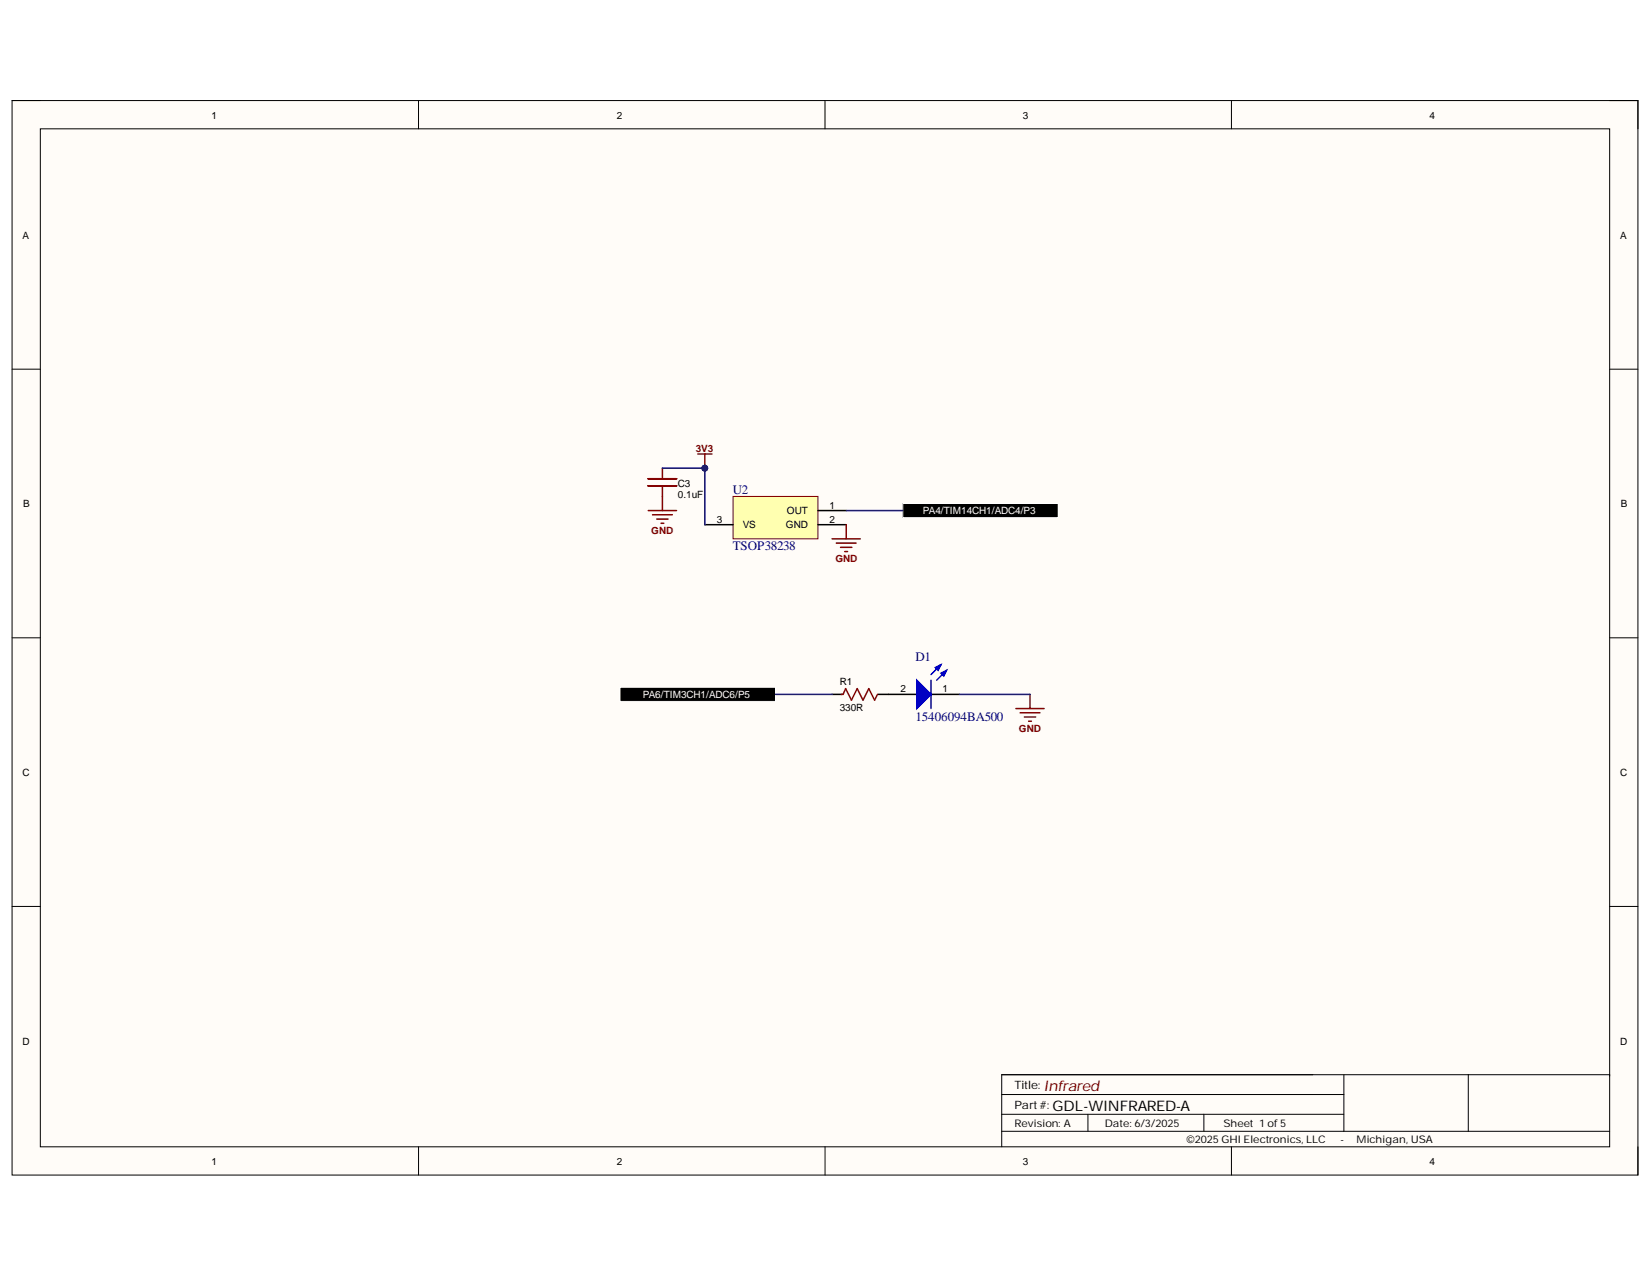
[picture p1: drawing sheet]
<svg xmlns="http://www.w3.org/2000/svg" width="279mm" height="216mm" viewBox="0 0 279 216" stroke-linecap="round" stroke-linejoin="round" font-family="sans-serif">
<path d="M2 17h275v181.7h-275z" fill-rule="evenodd" fill="#fffcf8"/>
<path d="M2 17h275v181.7h-275z" fill="none" stroke="#000" stroke-width=".17"/>
<path d="M6.8 21.8h265.4v172.1h-265.4z" fill-rule="evenodd" fill="#fffcf8"/>
<g fill="none" stroke="#000" stroke-width=".17">
<path d="M2 17h4.8M70.8 17v4.8M139.5 17v4.8M208.3 17v4.8M272.2 17h4.8v4.8M6.8 21.8h265.4v172.1h-265.4zM2 62.4h4.8M272.2 62.4h4.8M2 107.8h4.8M272.2 107.8h4.8M2 153.3h4.8M272.2 153.3h4.8"/>
<path d="M70.8 193.9v4.8M139.5 193.9v4.8M169.4 188.4h57.9M169.4 191.3h102.8M169.4 185.1h57.9M184 188.4v2.9M203.6 188.4v2.9M208.3 193.9v4.8M227.3 181.7v9.6M248.3 181.7v9.6M272.2 181.9v-.2h-102.8v12.2M277 193.9v4.8"/>
</g>
<path d="M118 76.8h2.4M119.2 76.8v2.3" fill="none" stroke="#800000" stroke-width=".25"/>
<circle cx="119.2" cy="79.2" r=".48" fill="#000080"/>
<circle cx="119.2" cy="79.2" r=".48" fill="none" stroke="#000080" stroke-width=".17"/>
<path d="M112 79.1v1.8M109.6 82.1h4.8M109.6 80.9h4.8M109.6 86.3h4.8M110.4 87h3.3M111.1 87.8h1.9M111.8 88.5h.5M112 82.1v4.2" fill="none" stroke="#800000" stroke-width=".25"/>
<g fill="#000">
<path d="M152.7 85.1h26.3v2.4h-26.3z" fill-rule="evenodd"/>
<path d="M104.9 116.2h26.3v2.4h-26.3z" fill-rule="evenodd"/>
</g>
<path d="M152.7 85.1h26.3v2.4h-26.3zM104.9 116.2h26.3v2.4h-26.3z" fill="none" stroke="#fff" stroke-width=".17"/>
<path d="M124 83.9h14.3v7.2h-14.3z" fill-rule="evenodd" fill="#ffffb0"/>
<path d="M124 83.9h14.3v7.2h-14.3z" fill="none" stroke="#800000" stroke-width=".17"/>
<path d="M119.2 88.7h4.8M138.3 86.3h4.8M138.3 88.7h4.8M150.3 117.4h4.8M157.5 117.4h4.7" fill="none" stroke="#000" stroke-width=".25"/>
<path d="M155.1 115l2.4 2.4-2.4 2.4z" fill="#00f"/>
<path d="M155.1 115l2.4 2.4-2.4 2.4zM159.1 112.4l-1.6 1.7M160.1 113.3l-1.7 1.7" fill="none" stroke="#00f" stroke-width=".25"/>
<path d="M159.1 113.8l1-.5-.5 1z" fill="#00f"/>
<path d="M159.1 113.8l1-.5-.5 1z" fill="none" stroke="#00f" stroke-width=".25"/>
<path d="M158.2 112.9l.9-.5-.4 .9z" fill="#00f"/>
<path d="M157.5 115v4.8M158.2 112.9l.9-.5-.4 .9z" fill="none" stroke="#00f" stroke-width=".25"/>
<path d="M140.7 117.4h1.7M148.5 117.4h1.8" fill="none" stroke="#000" stroke-width=".25"/>
<path d="M142.3 117.4h.3l.4-1 1 2 1-2 1 2 .9-2 1 2 .5-1" fill="none" stroke="#980000" stroke-width=".25"/>
<path d="M140.7 91.1h4.8M141.4 91.8h3.4M142.2 92.5h1.9M142.9 93.3h.5M143.1 88.7v2.4M171.8 119.8h4.8M174.2 117.4v2.4M172.5 120.5h3.4M173.2 121.2h2M174 121.9h.4" fill="none" stroke="#800000" stroke-width=".25"/>
<path d="M119.2 79.1v9.6" fill="none" stroke="#000080" stroke-width=".25"/>
<circle cx="119.2" cy="79.2" r=".48" fill="#000080"/>
<circle cx="119.2" cy="79.2" r=".48" fill="none" stroke="#000080" stroke-width=".17"/>
<path d="M112 79.1h7.2" fill="none" stroke="#000080" stroke-width=".25"/>
<circle cx="119.2" cy="79.2" r=".48" fill="#000080"/>
<circle cx="119.2" cy="79.2" r=".48" fill="none" stroke="#000080" stroke-width=".17"/>
<path d="M143.1 86.3h9.6M131.2 117.4h9.5M162.3 117.4h11.9" fill="none" stroke="#000080" stroke-width=".25"/>
<text font-size="2.5" fill="#800000" x="176.6" y="184.4">Infrared</text>
<text font-size="2.5" x="178" y="187.8">GDL-WINFRARED-A</text>
<g font-size="2.2" fill="#000080">
<text x="123.9" y="83.5">U2</text>
<text x="123.9" y="93">TSOP38238</text>
<text x="154.8" y="111.7">D1</text>
<text x="154.8" y="122">15406094BA500</text>
</g>
<g font-size="1.9">
<text x="171.6" y="184.1">Title:</text>
<text x="171.6" y="187.5">Part#:</text>
</g>
<g font-size="1.8">
<text x="171.6" y="190.5">Revision: A</text>
<text x="186.9" y="190.5">Date: 6/3/2025</text>
<text x="206.9" y="190.5">Sheet 1 of5</text>
<text x="200.7" y="193.3">©2025GHI Electronics, LLC</text>
<text x="226.7" y="193.3">-</text>
<text x="229.4" y="193.3">Michigan, USA</text>
</g>
<g font-size="1.7">
<text x="35.8" y="20">1</text>
<text x="104.3" y="20">2</text>
<text x="173" y="20">3</text>
<text x="241.8" y="20">4</text>
<text x="3.8" y="40.3">A</text>
<text x="274" y="40.3">A</text>
<text x="114.6" y="82.3">C3</text>
<text x="3.9" y="85.8">B</text>
<text x="114.6" y="84.2">0.1uF</text>
<text x="121.2" y="88.4">3</text>
<text x="125.6" y="89.3">VS</text>
<text x="132.9" y="89.3">GND</text>
<text x="133.1" y="86.9">OUT</text>
<text x="140.3" y="86">1</text>
<text x="140.3" y="88.4">2</text>
<text x="274.1" y="85.8">B</text>
<text x="142" y="115.9">R1</text>
<text x="152.3" y="117.1">2</text>
<text x="159.4" y="117.1">1</text>
<text x="142" y="120.2">330R</text>
<text x="3.8" y="131.2">C</text>
<text x="274" y="131.2">C</text>
<text x="3.8" y="176.6">D</text>
<text x="274" y="176.6">D</text>
<text x="35.8" y="196.9">1</text>
<text x="104.3" y="196.9">2</text>
<text x="173" y="196.9">3</text>
<text x="241.8" y="196.9">4</text>
</g>
<g font-size="1.7" fill="#800000">
<text x="117.7" y="76.5">3V3</text>
<text x="110.1" y="90.3">GND</text>
<text x="141.3" y="95.1">GND</text>
<text x="172.3" y="123.7">GND</text>
</g>
<g font-size="1.7" fill="#fff">
<text x="156.1" y="86.9">PA4/TIM14CH1/ADC4/P3</text>
<text x="108.7" y="118">PA6/TIM3CH1/ADC6/P5</text>
</g>
</svg>
